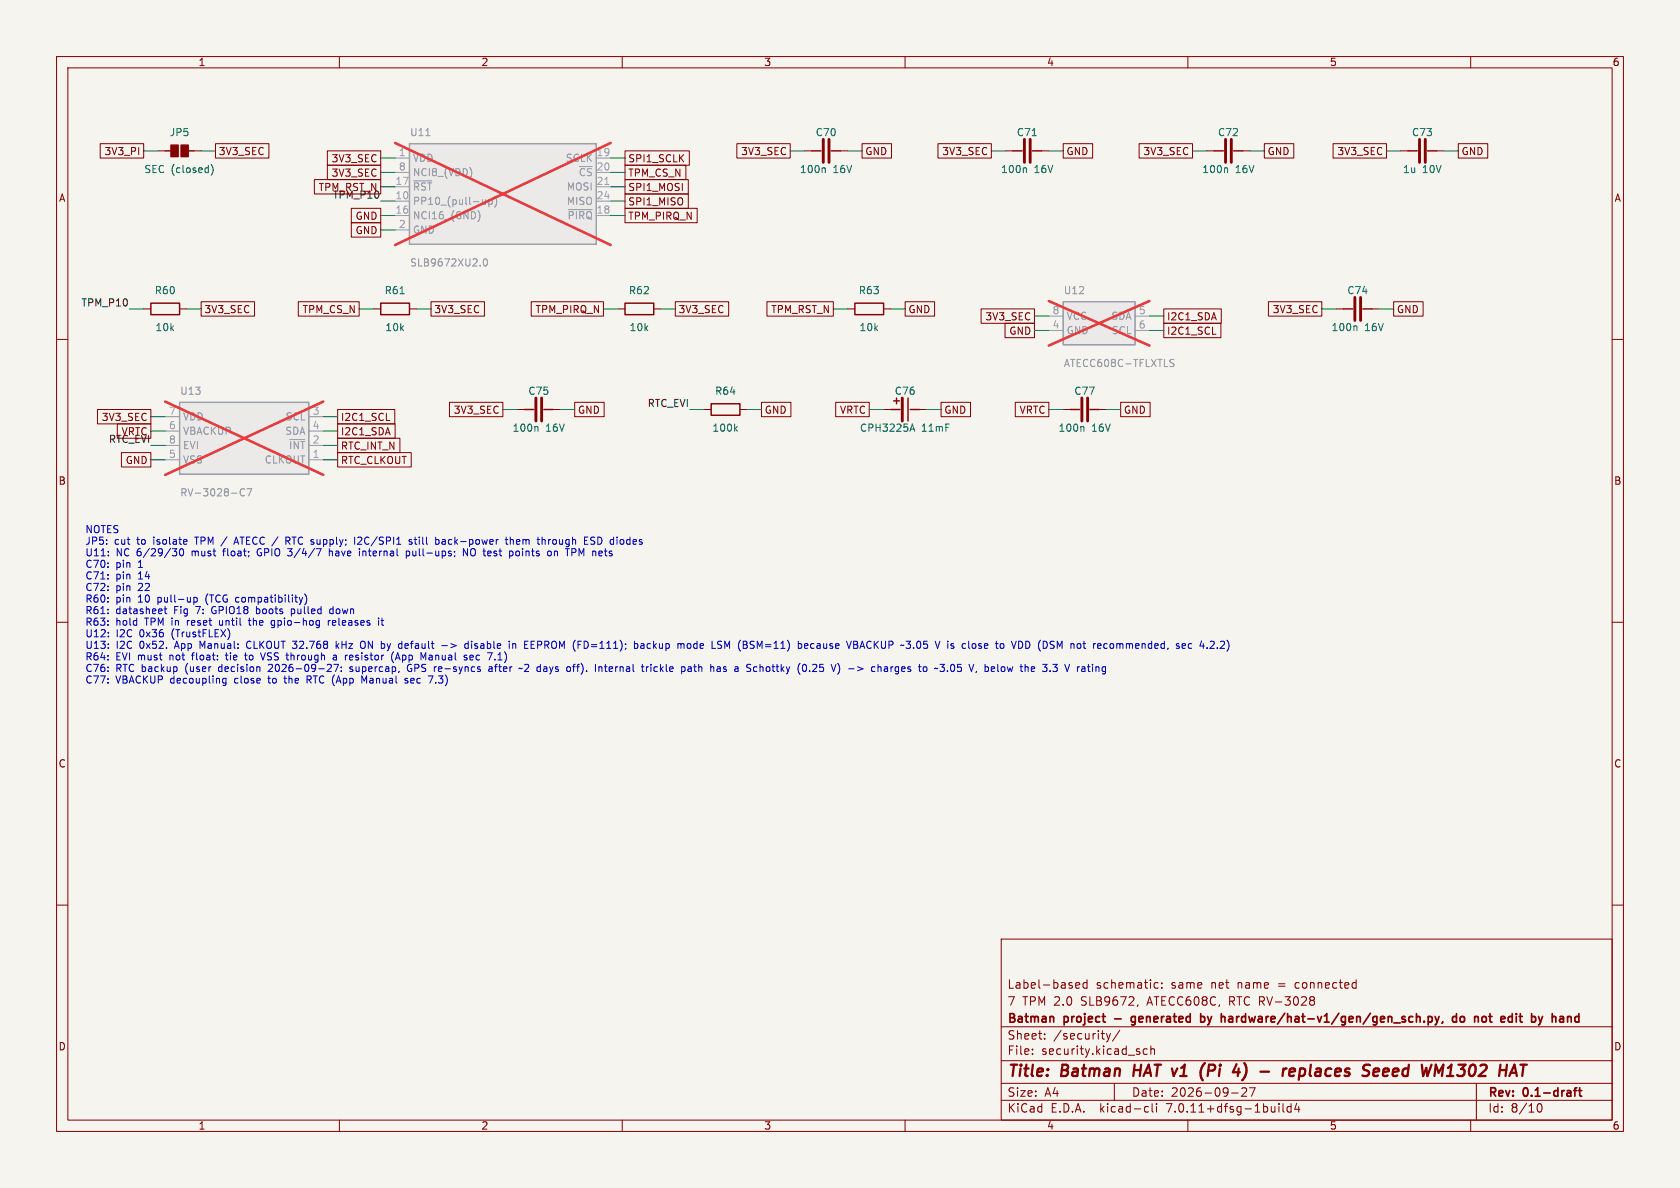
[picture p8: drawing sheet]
(kicad_sch (version 20230121) (generator eeschema)
 (paper "A4")
 (title_block (title "Batman HAT v1 (Pi 4) - replaces Seeed WM1302 HAT") (date "2026-09-27") (rev "0.1-draft") (company "Batman project - generated by hardware/hat-v1/gen/gen_sch.py, do not edit by hand") (comment 1 "7 TPM 2.0 SLB9672, ATECC608C, RTC RV-3028") (comment 2 "Label-based schematic: same net name = connected"))
 (lib_symbols
(symbol "batman:ATECC608" (pin_names (offset 0.508)) (in_bom yes) (on_board yes)
(property "Reference" "U" (at -6.35 5.08 0) (effects (font (size 1.27 1.27))))
(property "Value" "ATECC608" (at -6.35 -5.08 0) (effects (font (size 1.27 1.27))))
(property "Footprint" "" (at 0 0 0) (effects (font (size 1.27 1.27)) hide))
(property "Datasheet" "" (at 0 0 0) (effects (font (size 1.27 1.27)) hide))
(symbol "ATECC608_0_1" (rectangle (start -6.35 3.81) (end 6.35 -3.81) (stroke (width 0.254) (type default)) (fill (type background))))
(symbol "ATECC608_1_1" (pin power_in line (at -8.89 1.27 0) (length 2.54) (name "VCC" (effects (font (size 1.27 1.27)))) (number "8" (effects (font (size 1.27 1.27))))) (pin power_in line (at -8.89 -1.27 0) (length 2.54) (name "GND" (effects (font (size 1.27 1.27)))) (number "4" (effects (font (size 1.27 1.27))))) (pin bidirectional line (at 8.89 1.27 180) (length 2.54) (name "SDA" (effects (font (size 1.27 1.27)))) (number "5" (effects (font (size 1.27 1.27))))) (pin input line (at 8.89 -1.27 180) (length 2.54) (name "SCL" (effects (font (size 1.27 1.27)))) (number "6" (effects (font (size 1.27 1.27)))))))
(symbol "batman:C" (pin_numbers hide) (pin_names (offset 0) hide) (in_bom yes) (on_board yes)
(property "Reference" "C" (at 0 2.54 0) (effects (font (size 1.27 1.27))))
(property "Value" "C" (at 0 -2.54 0) (effects (font (size 1.27 1.27))))
(property "Footprint" "" (at 0 0 0) (effects (font (size 1.27 1.27)) hide))
(property "Datasheet" "" (at 0 0 0) (effects (font (size 1.27 1.27)) hide))
(symbol "C_0_1" (polyline (pts (xy -2.54 0) (xy -0.9 0)) (stroke (width 0.254) (type default)) (fill (type none))) (polyline (pts (xy 0.9 0) (xy 2.54 0)) (stroke (width 0.254) (type default)) (fill (type none))) (polyline (pts (xy -0.508 2.032) (xy -0.508 -2.032)) (stroke (width 0.508) (type default)) (fill (type none))) (polyline (pts (xy 0.508 2.032) (xy 0.508 -2.032)) (stroke (width 0.508) (type default)) (fill (type none))))
(symbol "C_1_1" (pin passive line (at -3.81 0 0) (length 1.27) (name "~" (effects (font (size 1.27 1.27)))) (number "1" (effects (font (size 1.27 1.27))))) (pin passive line (at 3.81 0 180) (length 1.27) (name "~" (effects (font (size 1.27 1.27)))) (number "2" (effects (font (size 1.27 1.27)))))))
(symbol "batman:CP" (pin_numbers hide) (pin_names (offset 0) hide) (in_bom yes) (on_board yes)
(property "Reference" "C" (at 0 2.54 0) (effects (font (size 1.27 1.27))))
(property "Value" "CP" (at 0 -2.54 0) (effects (font (size 1.27 1.27))))
(property "Footprint" "" (at 0 0 0) (effects (font (size 1.27 1.27)) hide))
(property "Datasheet" "" (at 0 0 0) (effects (font (size 1.27 1.27)) hide))
(symbol "CP_0_1" (polyline (pts (xy -2.54 0) (xy -0.9 0)) (stroke (width 0.254) (type default)) (fill (type none))) (polyline (pts (xy 0.9 0) (xy 2.54 0)) (stroke (width 0.254) (type default)) (fill (type none))) (polyline (pts (xy -0.508 2.032) (xy -0.508 -2.032)) (stroke (width 0.508) (type default)) (fill (type none))) (polyline (pts (xy 0.508 2.032) (xy 0.508 -2.032)) (stroke (width 0.254) (type default)) (fill (type none))) (polyline (pts (xy -2.032 1.524) (xy -1.016 1.524)) (stroke (width 0.254) (type default)) (fill (type none))) (polyline (pts (xy -1.524 2.032) (xy -1.524 1.016)) (stroke (width 0.254) (type default)) (fill (type none))))
(symbol "CP_1_1" (pin passive line (at -3.81 0 0) (length 1.27) (name "~" (effects (font (size 1.27 1.27)))) (number "1" (effects (font (size 1.27 1.27))))) (pin passive line (at 3.81 0 180) (length 1.27) (name "~" (effects (font (size 1.27 1.27)))) (number "2" (effects (font (size 1.27 1.27)))))))
(symbol "batman:R" (pin_numbers hide) (pin_names (offset 0) hide) (in_bom yes) (on_board yes)
(property "Reference" "R" (at 0 2.54 0) (effects (font (size 1.27 1.27))))
(property "Value" "R" (at 0 -2.54 0) (effects (font (size 1.27 1.27))))
(property "Footprint" "" (at 0 0 0) (effects (font (size 1.27 1.27)) hide))
(property "Datasheet" "" (at 0 0 0) (effects (font (size 1.27 1.27)) hide))
(symbol "R_0_1" (rectangle (start -2.54 1.016) (end 2.54 -1.016) (stroke (width 0.254) (type default)) (fill (type none))))
(symbol "R_1_1" (pin passive line (at -3.81 0 0) (length 1.27) (name "~" (effects (font (size 1.27 1.27)))) (number "1" (effects (font (size 1.27 1.27))))) (pin passive line (at 3.81 0 180) (length 1.27) (name "~" (effects (font (size 1.27 1.27)))) (number "2" (effects (font (size 1.27 1.27)))))))
(symbol "batman:RV3028" (pin_names (offset 0.508)) (in_bom yes) (on_board yes)
(property "Reference" "U" (at -11.43 7.62 0) (effects (font (size 1.27 1.27))))
(property "Value" "RV3028" (at -11.43 -7.62 0) (effects (font (size 1.27 1.27))))
(property "Footprint" "" (at 0 0 0) (effects (font (size 1.27 1.27)) hide))
(property "Datasheet" "" (at 0 0 0) (effects (font (size 1.27 1.27)) hide))
(symbol "RV3028_0_1" (rectangle (start -11.43 6.35) (end 11.43 -6.35) (stroke (width 0.254) (type default)) (fill (type background))))
(symbol "RV3028_1_1" (pin power_in line (at -13.97 3.81 0) (length 2.54) (name "VDD" (effects (font (size 1.27 1.27)))) (number "7" (effects (font (size 1.27 1.27))))) (pin passive line (at -13.97 1.27 0) (length 2.54) (name "VBACKUP" (effects (font (size 1.27 1.27)))) (number "6" (effects (font (size 1.27 1.27))))) (pin input line (at -13.97 -1.27 0) (length 2.54) (name "EVI" (effects (font (size 1.27 1.27)))) (number "8" (effects (font (size 1.27 1.27))))) (pin power_in line (at -13.97 -3.81 0) (length 2.54) (name "VSS" (effects (font (size 1.27 1.27)))) (number "5" (effects (font (size 1.27 1.27))))) (pin input line (at 13.97 3.81 180) (length 2.54) (name "SCL" (effects (font (size 1.27 1.27)))) (number "3" (effects (font (size 1.27 1.27))))) (pin bidirectional line (at 13.97 1.27 180) (length 2.54) (name "SDA" (effects (font (size 1.27 1.27)))) (number "4" (effects (font (size 1.27 1.27))))) (pin open_collector line (at 13.97 -1.27 180) (length 2.54) (name "~{INT}" (effects (font (size 1.27 1.27)))) (number "2" (effects (font (size 1.27 1.27))))) (pin output line (at 13.97 -3.81 180) (length 2.54) (name "CLKOUT" (effects (font (size 1.27 1.27)))) (number "1" (effects (font (size 1.27 1.27)))))))
(symbol "batman:SJ" (pin_numbers hide) (pin_names (offset 0) hide) (in_bom yes) (on_board yes)
(property "Reference" "JP" (at 0 2.54 0) (effects (font (size 1.27 1.27))))
(property "Value" "SJ" (at 0 -2.54 0) (effects (font (size 1.27 1.27))))
(property "Footprint" "" (at 0 0 0) (effects (font (size 1.27 1.27)) hide))
(property "Datasheet" "" (at 0 0 0) (effects (font (size 1.27 1.27)) hide))
(symbol "SJ_0_1" (rectangle (start -1.524 1.016) (end -0.254 -1.016) (stroke (width 0.254) (type default)) (fill (type outline))) (rectangle (start 0.254 1.016) (end 1.524 -1.016) (stroke (width 0.254) (type default)) (fill (type outline))) (polyline (pts (xy -2.54 0) (xy -1.524 0)) (stroke (width 0.254) (type default)) (fill (type none))) (polyline (pts (xy 1.524 0) (xy 2.54 0)) (stroke (width 0.254) (type default)) (fill (type none))))
(symbol "SJ_1_1" (pin passive line (at -3.81 0 0) (length 1.27) (name "~" (effects (font (size 1.27 1.27)))) (number "1" (effects (font (size 1.27 1.27))))) (pin passive line (at 3.81 0 180) (length 1.27) (name "~" (effects (font (size 1.27 1.27)))) (number "2" (effects (font (size 1.27 1.27)))))))
(symbol "batman:SLB9672" (pin_names (offset 0.508)) (in_bom yes) (on_board yes)
(property "Reference" "U" (at -16.51 10.16 0) (effects (font (size 1.27 1.27))))
(property "Value" "SLB9672" (at -16.51 -10.16 0) (effects (font (size 1.27 1.27))))
(property "Footprint" "" (at 0 0 0) (effects (font (size 1.27 1.27)) hide))
(property "Datasheet" "" (at 0 0 0) (effects (font (size 1.27 1.27)) hide))
(symbol "SLB9672_0_1" (rectangle (start -16.51 8.89) (end 16.51 -8.89) (stroke (width 0.254) (type default)) (fill (type background))))
(symbol "SLB9672_1_1" (pin power_in line (at -19.05 6.35 0) (length 2.54) (name "VDD" (effects (font (size 1.27 1.27)))) (number "1" (effects (font (size 1.27 1.27))))) (pin power_in line (at -19.05 6.35 0) (length 2.54) hide (name "VDD" (effects (font (size 1.27 1.27)))) (number "14" (effects (font (size 1.27 1.27))))) (pin power_in line (at -19.05 6.35 0) (length 2.54) hide (name "VDD" (effects (font (size 1.27 1.27)))) (number "22" (effects (font (size 1.27 1.27))))) (pin passive line (at -19.05 3.81 0) (length 2.54) (name "NCI8 (VDD)" (effects (font (size 1.27 1.27)))) (number "8" (effects (font (size 1.27 1.27))))) (pin input line (at -19.05 1.27 0) (length 2.54) (name "~{RST}" (effects (font (size 1.27 1.27)))) (number "17" (effects (font (size 1.27 1.27))))) (pin passive line (at -19.05 -1.27 0) (length 2.54) (name "PP10 (pull-up)" (effects (font (size 1.27 1.27)))) (number "10" (effects (font (size 1.27 1.27))))) (pin passive line (at -19.05 -3.81 0) (length 2.54) (name "NCI16 (GND)" (effects (font (size 1.27 1.27)))) (number "16" (effects (font (size 1.27 1.27))))) (pin power_in line (at -19.05 -6.35 0) (length 2.54) (name "GND" (effects (font (size 1.27 1.27)))) (number "2" (effects (font (size 1.27 1.27))))) (pin power_in line (at -19.05 -6.35 0) (length 2.54) hide (name "GND" (effects (font (size 1.27 1.27)))) (number "9" (effects (font (size 1.27 1.27))))) (pin power_in line (at -19.05 -6.35 0) (length 2.54) hide (name "GND" (effects (font (size 1.27 1.27)))) (number "23" (effects (font (size 1.27 1.27))))) (pin power_in line (at -19.05 -6.35 0) (length 2.54) hide (name "GND" (effects (font (size 1.27 1.27)))) (number "32" (effects (font (size 1.27 1.27))))) (pin power_in line (at -19.05 -6.35 0) (length 2.54) hide (name "GND" (effects (font (size 1.27 1.27)))) (number "33" (effects (font (size 1.27 1.27))))) (pin input line (at 19.05 6.35 180) (length 2.54) (name "SCLK" (effects (font (size 1.27 1.27)))) (number "19" (effects (font (size 1.27 1.27))))) (pin input line (at 19.05 3.81 180) (length 2.54) (name "~{CS}" (effects (font (size 1.27 1.27)))) (number "20" (effects (font (size 1.27 1.27))))) (pin input line (at 19.05 1.27 180) (length 2.54) (name "MOSI" (effects (font (size 1.27 1.27)))) (number "21" (effects (font (size 1.27 1.27))))) (pin output line (at 19.05 -1.27 180) (length 2.54) (name "MISO" (effects (font (size 1.27 1.27)))) (number "24" (effects (font (size 1.27 1.27))))) (pin open_collector line (at 19.05 -3.81 180) (length 2.54) (name "~{PIRQ}" (effects (font (size 1.27 1.27)))) (number "18" (effects (font (size 1.27 1.27))))))))
 (symbol (lib_id "batman:SJ") (at 31.75 26.67 0) (unit 1) (in_bom no) (on_board yes) (dnp no)
  (property "Reference" "JP5" (at 31.75 24.13 0) (effects (font (size 1.27 1.27)) (justify bottom)))
  (property "Value" "SEC (closed)" (at 31.75 29.21 0) (effects (font (size 1.27 1.27)) (justify top)))
  (property "Footprint" "Jumper:SolderJumper-2_P1.3mm_Bridged_RoundedPad1.0x1.5mm" (at 31.75 26.67 0) (effects (font (size 1.27 1.27)) hide))
  (property "Datasheet" "" (at 31.75 26.67 0) (effects (font (size 1.27 1.27)) hide))
  (property "MPN" "" (at 31.75 26.67 0) (effects (font (size 1.27 1.27)) hide))
  (property "Manufacturer" "" (at 31.75 26.67 0) (effects (font (size 1.27 1.27)) hide))
  (property "Tier" "C" (at 31.75 26.67 0) (effects (font (size 1.27 1.27)) hide))
  (property "LCSC" "" (at 31.75 26.67 0) (effects (font (size 1.27 1.27)) hide))
  (property "Note" "cut to isolate TPM / ATECC / RTC supply; I2C/SPI1 still back-power them through ESD diodes" (at 31.75 26.67 0) (effects (font (size 1.27 1.27)) hide)) (pin "1") (pin "2"))
 (wire (pts (xy 27.94 26.67) (xy 25.4 26.67)) (stroke (width 0) (type default)))
 (global_label "3V3_PI" (shape passive) (at 25.4 26.67 180) (fields_autoplaced) (effects (font (size 1.27 1.27)) (justify right))
  (property "Intersheetrefs" "${INTERSHEET_REFS}" (at 25.4 26.67 0) (effects (font (size 1.27 1.27)) hide)))
 (wire (pts (xy 35.56 26.67) (xy 38.1 26.67)) (stroke (width 0) (type default)))
 (global_label "3V3_SEC" (shape passive) (at 38.1 26.67 0) (fields_autoplaced) (effects (font (size 1.27 1.27)) (justify left))
  (property "Intersheetrefs" "${INTERSHEET_REFS}" (at 38.1 26.67 0) (effects (font (size 1.27 1.27)) hide)))
 (symbol (lib_id "batman:SLB9672") (at 88.9 34.29 0) (unit 1) (in_bom yes) (on_board yes) (dnp yes)
  (property "Reference" "U11" (at 72.39 24.13 0) (effects (font (size 1.27 1.27)) (justify left bottom)))
  (property "Value" "SLB9672XU2.0" (at 72.39 45.72 0) (effects (font (size 1.27 1.27)) (justify left top)))
  (property "Footprint" "Package_DFN_QFN:QFN-32-1EP_5x5mm_P0.5mm_EP3.6x3.6mm" (at 88.9 34.29 0) (effects (font (size 1.27 1.27)) hide))
  (property "Datasheet" "" (at 88.9 34.29 0) (effects (font (size 1.27 1.27)) hide))
  (property "MPN" "SLB9672XU2.0 (orderable code: verify at M3)" (at 88.9 34.29 0) (effects (font (size 1.27 1.27)) hide))
  (property "Manufacturer" "Infineon" (at 88.9 34.29 0) (effects (font (size 1.27 1.27)) hide))
  (property "Tier" "A" (at 88.9 34.29 0) (effects (font (size 1.27 1.27)) hide))
  (property "LCSC" "" (at 88.9 34.29 0) (effects (font (size 1.27 1.27)) hide))
  (property "Note" "NC 6/29/30 must float; GPIO 3/4/7 have internal pull-ups; NO test points on TPM nets" (at 88.9 34.29 0) (effects (font (size 1.27 1.27)) hide)) (pin "1") (pin "14") (pin "22") (pin "8") (pin "17") (pin "10") (pin "16") (pin "2") (pin "9") (pin "23") (pin "32") (pin "33") (pin "19") (pin "20") (pin "21") (pin "24") (pin "18"))
 (wire (pts (xy 69.85 27.94) (xy 67.31 27.94)) (stroke (width 0) (type default)))
 (global_label "3V3_SEC" (shape passive) (at 67.31 27.94 180) (fields_autoplaced) (effects (font (size 1.27 1.27)) (justify right))
  (property "Intersheetrefs" "${INTERSHEET_REFS}" (at 67.31 27.94 0) (effects (font (size 1.27 1.27)) hide)))
 (wire (pts (xy 69.85 30.48) (xy 67.31 30.48)) (stroke (width 0) (type default)))
 (global_label "3V3_SEC" (shape passive) (at 67.31 30.48 180) (fields_autoplaced) (effects (font (size 1.27 1.27)) (justify right))
  (property "Intersheetrefs" "${INTERSHEET_REFS}" (at 67.31 30.48 0) (effects (font (size 1.27 1.27)) hide)))
 (wire (pts (xy 69.85 33.02) (xy 67.31 33.02)) (stroke (width 0) (type default)))
 (global_label "TPM_RST_N" (shape passive) (at 67.31 33.02 180) (fields_autoplaced) (effects (font (size 1.27 1.27)) (justify right))
  (property "Intersheetrefs" "${INTERSHEET_REFS}" (at 67.31 33.02 0) (effects (font (size 1.27 1.27)) hide)))
 (wire (pts (xy 69.85 35.56) (xy 67.31 35.56)) (stroke (width 0) (type default)))
 (label "TPM_P10" (at 67.31 35.56 180) (fields_autoplaced) (effects (font (size 1.27 1.27)) (justify right bottom)))
 (wire (pts (xy 69.85 38.1) (xy 67.31 38.1)) (stroke (width 0) (type default)))
 (global_label "GND" (shape passive) (at 67.31 38.1 180) (fields_autoplaced) (effects (font (size 1.27 1.27)) (justify right))
  (property "Intersheetrefs" "${INTERSHEET_REFS}" (at 67.31 38.1 0) (effects (font (size 1.27 1.27)) hide)))
 (wire (pts (xy 69.85 40.64) (xy 67.31 40.64)) (stroke (width 0) (type default)))
 (global_label "GND" (shape passive) (at 67.31 40.64 180) (fields_autoplaced) (effects (font (size 1.27 1.27)) (justify right))
  (property "Intersheetrefs" "${INTERSHEET_REFS}" (at 67.31 40.64 0) (effects (font (size 1.27 1.27)) hide)))
 (wire (pts (xy 107.95 27.94) (xy 110.49 27.94)) (stroke (width 0) (type default)))
 (global_label "SPI1_SCLK" (shape passive) (at 110.49 27.94 0) (fields_autoplaced) (effects (font (size 1.27 1.27)) (justify left))
  (property "Intersheetrefs" "${INTERSHEET_REFS}" (at 110.49 27.94 0) (effects (font (size 1.27 1.27)) hide)))
 (wire (pts (xy 107.95 30.48) (xy 110.49 30.48)) (stroke (width 0) (type default)))
 (global_label "TPM_CS_N" (shape passive) (at 110.49 30.48 0) (fields_autoplaced) (effects (font (size 1.27 1.27)) (justify left))
  (property "Intersheetrefs" "${INTERSHEET_REFS}" (at 110.49 30.48 0) (effects (font (size 1.27 1.27)) hide)))
 (wire (pts (xy 107.95 33.02) (xy 110.49 33.02)) (stroke (width 0) (type default)))
 (global_label "SPI1_MOSI" (shape passive) (at 110.49 33.02 0) (fields_autoplaced) (effects (font (size 1.27 1.27)) (justify left))
  (property "Intersheetrefs" "${INTERSHEET_REFS}" (at 110.49 33.02 0) (effects (font (size 1.27 1.27)) hide)))
 (wire (pts (xy 107.95 35.56) (xy 110.49 35.56)) (stroke (width 0) (type default)))
 (global_label "SPI1_MISO" (shape passive) (at 110.49 35.56 0) (fields_autoplaced) (effects (font (size 1.27 1.27)) (justify left))
  (property "Intersheetrefs" "${INTERSHEET_REFS}" (at 110.49 35.56 0) (effects (font (size 1.27 1.27)) hide)))
 (wire (pts (xy 107.95 38.1) (xy 110.49 38.1)) (stroke (width 0) (type default)))
 (global_label "TPM_PIRQ_N" (shape passive) (at 110.49 38.1 0) (fields_autoplaced) (effects (font (size 1.27 1.27)) (justify left))
  (property "Intersheetrefs" "${INTERSHEET_REFS}" (at 110.49 38.1 0) (effects (font (size 1.27 1.27)) hide)))
 (symbol (lib_id "batman:C") (at 146.05 26.67 0) (unit 1) (in_bom yes) (on_board yes) (dnp no)
  (property "Reference" "C70" (at 146.05 24.13 0) (effects (font (size 1.27 1.27)) (justify bottom)))
  (property "Value" "100n 16V" (at 146.05 29.21 0) (effects (font (size 1.27 1.27)) (justify top)))
  (property "Footprint" "Capacitor_SMD:C_0402_1005Metric" (at 146.05 26.67 0) (effects (font (size 1.27 1.27)) hide))
  (property "Datasheet" "" (at 146.05 26.67 0) (effects (font (size 1.27 1.27)) hide))
  (property "MPN" "" (at 146.05 26.67 0) (effects (font (size 1.27 1.27)) hide))
  (property "Manufacturer" "" (at 146.05 26.67 0) (effects (font (size 1.27 1.27)) hide))
  (property "Tier" "C" (at 146.05 26.67 0) (effects (font (size 1.27 1.27)) hide))
  (property "LCSC" "" (at 146.05 26.67 0) (effects (font (size 1.27 1.27)) hide))
  (property "Note" "pin 1" (at 146.05 26.67 0) (effects (font (size 1.27 1.27)) hide)) (pin "1") (pin "2"))
 (wire (pts (xy 142.24 26.67) (xy 139.7 26.67)) (stroke (width 0) (type default)))
 (global_label "3V3_SEC" (shape passive) (at 139.7 26.67 180) (fields_autoplaced) (effects (font (size 1.27 1.27)) (justify right))
  (property "Intersheetrefs" "${INTERSHEET_REFS}" (at 139.7 26.67 0) (effects (font (size 1.27 1.27)) hide)))
 (wire (pts (xy 149.86 26.67) (xy 152.4 26.67)) (stroke (width 0) (type default)))
 (global_label "GND" (shape passive) (at 152.4 26.67 0) (fields_autoplaced) (effects (font (size 1.27 1.27)) (justify left))
  (property "Intersheetrefs" "${INTERSHEET_REFS}" (at 152.4 26.67 0) (effects (font (size 1.27 1.27)) hide)))
 (symbol (lib_id "batman:C") (at 181.61 26.67 0) (unit 1) (in_bom yes) (on_board yes) (dnp no)
  (property "Reference" "C71" (at 181.61 24.13 0) (effects (font (size 1.27 1.27)) (justify bottom)))
  (property "Value" "100n 16V" (at 181.61 29.21 0) (effects (font (size 1.27 1.27)) (justify top)))
  (property "Footprint" "Capacitor_SMD:C_0402_1005Metric" (at 181.61 26.67 0) (effects (font (size 1.27 1.27)) hide))
  (property "Datasheet" "" (at 181.61 26.67 0) (effects (font (size 1.27 1.27)) hide))
  (property "MPN" "" (at 181.61 26.67 0) (effects (font (size 1.27 1.27)) hide))
  (property "Manufacturer" "" (at 181.61 26.67 0) (effects (font (size 1.27 1.27)) hide))
  (property "Tier" "C" (at 181.61 26.67 0) (effects (font (size 1.27 1.27)) hide))
  (property "LCSC" "" (at 181.61 26.67 0) (effects (font (size 1.27 1.27)) hide))
  (property "Note" "pin 14" (at 181.61 26.67 0) (effects (font (size 1.27 1.27)) hide)) (pin "1") (pin "2"))
 (wire (pts (xy 177.8 26.67) (xy 175.26 26.67)) (stroke (width 0) (type default)))
 (global_label "3V3_SEC" (shape passive) (at 175.26 26.67 180) (fields_autoplaced) (effects (font (size 1.27 1.27)) (justify right))
  (property "Intersheetrefs" "${INTERSHEET_REFS}" (at 175.26 26.67 0) (effects (font (size 1.27 1.27)) hide)))
 (wire (pts (xy 185.42 26.67) (xy 187.96 26.67)) (stroke (width 0) (type default)))
 (global_label "GND" (shape passive) (at 187.96 26.67 0) (fields_autoplaced) (effects (font (size 1.27 1.27)) (justify left))
  (property "Intersheetrefs" "${INTERSHEET_REFS}" (at 187.96 26.67 0) (effects (font (size 1.27 1.27)) hide)))
 (symbol (lib_id "batman:C") (at 217.17 26.67 0) (unit 1) (in_bom yes) (on_board yes) (dnp no)
  (property "Reference" "C72" (at 217.17 24.13 0) (effects (font (size 1.27 1.27)) (justify bottom)))
  (property "Value" "100n 16V" (at 217.17 29.21 0) (effects (font (size 1.27 1.27)) (justify top)))
  (property "Footprint" "Capacitor_SMD:C_0402_1005Metric" (at 217.17 26.67 0) (effects (font (size 1.27 1.27)) hide))
  (property "Datasheet" "" (at 217.17 26.67 0) (effects (font (size 1.27 1.27)) hide))
  (property "MPN" "" (at 217.17 26.67 0) (effects (font (size 1.27 1.27)) hide))
  (property "Manufacturer" "" (at 217.17 26.67 0) (effects (font (size 1.27 1.27)) hide))
  (property "Tier" "C" (at 217.17 26.67 0) (effects (font (size 1.27 1.27)) hide))
  (property "LCSC" "" (at 217.17 26.67 0) (effects (font (size 1.27 1.27)) hide))
  (property "Note" "pin 22" (at 217.17 26.67 0) (effects (font (size 1.27 1.27)) hide)) (pin "1") (pin "2"))
 (wire (pts (xy 213.36 26.67) (xy 210.82 26.67)) (stroke (width 0) (type default)))
 (global_label "3V3_SEC" (shape passive) (at 210.82 26.67 180) (fields_autoplaced) (effects (font (size 1.27 1.27)) (justify right))
  (property "Intersheetrefs" "${INTERSHEET_REFS}" (at 210.82 26.67 0) (effects (font (size 1.27 1.27)) hide)))
 (wire (pts (xy 220.98 26.67) (xy 223.52 26.67)) (stroke (width 0) (type default)))
 (global_label "GND" (shape passive) (at 223.52 26.67 0) (fields_autoplaced) (effects (font (size 1.27 1.27)) (justify left))
  (property "Intersheetrefs" "${INTERSHEET_REFS}" (at 223.52 26.67 0) (effects (font (size 1.27 1.27)) hide)))
 (symbol (lib_id "batman:C") (at 251.46 26.67 0) (unit 1) (in_bom yes) (on_board yes) (dnp no)
  (property "Reference" "C73" (at 251.46 24.13 0) (effects (font (size 1.27 1.27)) (justify bottom)))
  (property "Value" "1u 10V" (at 251.46 29.21 0) (effects (font (size 1.27 1.27)) (justify top)))
  (property "Footprint" "Capacitor_SMD:C_0402_1005Metric" (at 251.46 26.67 0) (effects (font (size 1.27 1.27)) hide))
  (property "Datasheet" "" (at 251.46 26.67 0) (effects (font (size 1.27 1.27)) hide))
  (property "MPN" "" (at 251.46 26.67 0) (effects (font (size 1.27 1.27)) hide))
  (property "Manufacturer" "" (at 251.46 26.67 0) (effects (font (size 1.27 1.27)) hide))
  (property "Tier" "C" (at 251.46 26.67 0) (effects (font (size 1.27 1.27)) hide))
  (property "LCSC" "" (at 251.46 26.67 0) (effects (font (size 1.27 1.27)) hide))
  (property "Note" "" (at 251.46 26.67 0) (effects (font (size 1.27 1.27)) hide)) (pin "1") (pin "2"))
 (wire (pts (xy 247.65 26.67) (xy 245.11 26.67)) (stroke (width 0) (type default)))
 (global_label "3V3_SEC" (shape passive) (at 245.11 26.67 180) (fields_autoplaced) (effects (font (size 1.27 1.27)) (justify right))
  (property "Intersheetrefs" "${INTERSHEET_REFS}" (at 245.11 26.67 0) (effects (font (size 1.27 1.27)) hide)))
 (wire (pts (xy 255.27 26.67) (xy 257.81 26.67)) (stroke (width 0) (type default)))
 (global_label "GND" (shape passive) (at 257.81 26.67 0) (fields_autoplaced) (effects (font (size 1.27 1.27)) (justify left))
  (property "Intersheetrefs" "${INTERSHEET_REFS}" (at 257.81 26.67 0) (effects (font (size 1.27 1.27)) hide)))
 (symbol (lib_id "batman:R") (at 29.21 54.61 0) (unit 1) (in_bom yes) (on_board yes) (dnp no)
  (property "Reference" "R60" (at 29.21 52.07 0) (effects (font (size 1.27 1.27)) (justify bottom)))
  (property "Value" "10k" (at 29.21 57.15 0) (effects (font (size 1.27 1.27)) (justify top)))
  (property "Footprint" "Resistor_SMD:R_0402_1005Metric" (at 29.21 54.61 0) (effects (font (size 1.27 1.27)) hide))
  (property "Datasheet" "" (at 29.21 54.61 0) (effects (font (size 1.27 1.27)) hide))
  (property "MPN" "" (at 29.21 54.61 0) (effects (font (size 1.27 1.27)) hide))
  (property "Manufacturer" "" (at 29.21 54.61 0) (effects (font (size 1.27 1.27)) hide))
  (property "Tier" "C" (at 29.21 54.61 0) (effects (font (size 1.27 1.27)) hide))
  (property "LCSC" "" (at 29.21 54.61 0) (effects (font (size 1.27 1.27)) hide))
  (property "Note" "pin 10 pull-up (TCG compatibility)" (at 29.21 54.61 0) (effects (font (size 1.27 1.27)) hide)) (pin "1") (pin "2"))
 (wire (pts (xy 25.4 54.61) (xy 22.86 54.61)) (stroke (width 0) (type default)))
 (label "TPM_P10" (at 22.86 54.61 180) (fields_autoplaced) (effects (font (size 1.27 1.27)) (justify right bottom)))
 (wire (pts (xy 33.02 54.61) (xy 35.56 54.61)) (stroke (width 0) (type default)))
 (global_label "3V3_SEC" (shape passive) (at 35.56 54.61 0) (fields_autoplaced) (effects (font (size 1.27 1.27)) (justify left))
  (property "Intersheetrefs" "${INTERSHEET_REFS}" (at 35.56 54.61 0) (effects (font (size 1.27 1.27)) hide)))
 (symbol (lib_id "batman:R") (at 69.85 54.61 0) (unit 1) (in_bom yes) (on_board yes) (dnp no)
  (property "Reference" "R61" (at 69.85 52.07 0) (effects (font (size 1.27 1.27)) (justify bottom)))
  (property "Value" "10k" (at 69.85 57.15 0) (effects (font (size 1.27 1.27)) (justify top)))
  (property "Footprint" "Resistor_SMD:R_0402_1005Metric" (at 69.85 54.61 0) (effects (font (size 1.27 1.27)) hide))
  (property "Datasheet" "" (at 69.85 54.61 0) (effects (font (size 1.27 1.27)) hide))
  (property "MPN" "" (at 69.85 54.61 0) (effects (font (size 1.27 1.27)) hide))
  (property "Manufacturer" "" (at 69.85 54.61 0) (effects (font (size 1.27 1.27)) hide))
  (property "Tier" "C" (at 69.85 54.61 0) (effects (font (size 1.27 1.27)) hide))
  (property "LCSC" "" (at 69.85 54.61 0) (effects (font (size 1.27 1.27)) hide))
  (property "Note" "datasheet Fig 7: GPIO18 boots pulled down" (at 69.85 54.61 0) (effects (font (size 1.27 1.27)) hide)) (pin "1") (pin "2"))
 (wire (pts (xy 66.04 54.61) (xy 63.5 54.61)) (stroke (width 0) (type default)))
 (global_label "TPM_CS_N" (shape passive) (at 63.5 54.61 180) (fields_autoplaced) (effects (font (size 1.27 1.27)) (justify right))
  (property "Intersheetrefs" "${INTERSHEET_REFS}" (at 63.5 54.61 0) (effects (font (size 1.27 1.27)) hide)))
 (wire (pts (xy 73.66 54.61) (xy 76.2 54.61)) (stroke (width 0) (type default)))
 (global_label "3V3_SEC" (shape passive) (at 76.2 54.61 0) (fields_autoplaced) (effects (font (size 1.27 1.27)) (justify left))
  (property "Intersheetrefs" "${INTERSHEET_REFS}" (at 76.2 54.61 0) (effects (font (size 1.27 1.27)) hide)))
 (symbol (lib_id "batman:R") (at 113.03 54.61 0) (unit 1) (in_bom yes) (on_board yes) (dnp no)
  (property "Reference" "R62" (at 113.03 52.07 0) (effects (font (size 1.27 1.27)) (justify bottom)))
  (property "Value" "10k" (at 113.03 57.15 0) (effects (font (size 1.27 1.27)) (justify top)))
  (property "Footprint" "Resistor_SMD:R_0402_1005Metric" (at 113.03 54.61 0) (effects (font (size 1.27 1.27)) hide))
  (property "Datasheet" "" (at 113.03 54.61 0) (effects (font (size 1.27 1.27)) hide))
  (property "MPN" "" (at 113.03 54.61 0) (effects (font (size 1.27 1.27)) hide))
  (property "Manufacturer" "" (at 113.03 54.61 0) (effects (font (size 1.27 1.27)) hide))
  (property "Tier" "C" (at 113.03 54.61 0) (effects (font (size 1.27 1.27)) hide))
  (property "LCSC" "" (at 113.03 54.61 0) (effects (font (size 1.27 1.27)) hide))
  (property "Note" "" (at 113.03 54.61 0) (effects (font (size 1.27 1.27)) hide)) (pin "1") (pin "2"))
 (wire (pts (xy 109.22 54.61) (xy 106.68 54.61)) (stroke (width 0) (type default)))
 (global_label "TPM_PIRQ_N" (shape passive) (at 106.68 54.61 180) (fields_autoplaced) (effects (font (size 1.27 1.27)) (justify right))
  (property "Intersheetrefs" "${INTERSHEET_REFS}" (at 106.68 54.61 0) (effects (font (size 1.27 1.27)) hide)))
 (wire (pts (xy 116.84 54.61) (xy 119.38 54.61)) (stroke (width 0) (type default)))
 (global_label "3V3_SEC" (shape passive) (at 119.38 54.61 0) (fields_autoplaced) (effects (font (size 1.27 1.27)) (justify left))
  (property "Intersheetrefs" "${INTERSHEET_REFS}" (at 119.38 54.61 0) (effects (font (size 1.27 1.27)) hide)))
 (symbol (lib_id "batman:R") (at 153.67 54.61 0) (unit 1) (in_bom yes) (on_board yes) (dnp no)
  (property "Reference" "R63" (at 153.67 52.07 0) (effects (font (size 1.27 1.27)) (justify bottom)))
  (property "Value" "10k" (at 153.67 57.15 0) (effects (font (size 1.27 1.27)) (justify top)))
  (property "Footprint" "Resistor_SMD:R_0402_1005Metric" (at 153.67 54.61 0) (effects (font (size 1.27 1.27)) hide))
  (property "Datasheet" "" (at 153.67 54.61 0) (effects (font (size 1.27 1.27)) hide))
  (property "MPN" "" (at 153.67 54.61 0) (effects (font (size 1.27 1.27)) hide))
  (property "Manufacturer" "" (at 153.67 54.61 0) (effects (font (size 1.27 1.27)) hide))
  (property "Tier" "C" (at 153.67 54.61 0) (effects (font (size 1.27 1.27)) hide))
  (property "LCSC" "" (at 153.67 54.61 0) (effects (font (size 1.27 1.27)) hide))
  (property "Note" "hold TPM in reset until the gpio-hog releases it" (at 153.67 54.61 0) (effects (font (size 1.27 1.27)) hide)) (pin "1") (pin "2"))
 (wire (pts (xy 149.86 54.61) (xy 147.32 54.61)) (stroke (width 0) (type default)))
 (global_label "TPM_RST_N" (shape passive) (at 147.32 54.61 180) (fields_autoplaced) (effects (font (size 1.27 1.27)) (justify right))
  (property "Intersheetrefs" "${INTERSHEET_REFS}" (at 147.32 54.61 0) (effects (font (size 1.27 1.27)) hide)))
 (wire (pts (xy 157.48 54.61) (xy 160.02 54.61)) (stroke (width 0) (type default)))
 (global_label "GND" (shape passive) (at 160.02 54.61 0) (fields_autoplaced) (effects (font (size 1.27 1.27)) (justify left))
  (property "Intersheetrefs" "${INTERSHEET_REFS}" (at 160.02 54.61 0) (effects (font (size 1.27 1.27)) hide)))
 (symbol (lib_id "batman:ATECC608") (at 194.31 57.15 0) (unit 1) (in_bom yes) (on_board yes) (dnp yes)
  (property "Reference" "U12" (at 187.96 52.07 0) (effects (font (size 1.27 1.27)) (justify left bottom)))
  (property "Value" "ATECC608C-TFLXTLS" (at 187.96 63.5 0) (effects (font (size 1.27 1.27)) (justify left top)))
  (property "Footprint" "Package_SO:SOIC-8_3.9x4.9mm_P1.27mm" (at 194.31 57.15 0) (effects (font (size 1.27 1.27)) hide))
  (property "Datasheet" "" (at 194.31 57.15 0) (effects (font (size 1.27 1.27)) hide))
  (property "MPN" "ATECC608C-TFLXTLS (SOIC-8 suffix: verify at M3)" (at 194.31 57.15 0) (effects (font (size 1.27 1.27)) hide))
  (property "Manufacturer" "Microchip" (at 194.31 57.15 0) (effects (font (size 1.27 1.27)) hide))
  (property "Tier" "A" (at 194.31 57.15 0) (effects (font (size 1.27 1.27)) hide))
  (property "LCSC" "" (at 194.31 57.15 0) (effects (font (size 1.27 1.27)) hide))
  (property "Note" "I2C 0x36 (TrustFLEX)" (at 194.31 57.15 0) (effects (font (size 1.27 1.27)) hide)) (pin "8") (pin "4") (pin "5") (pin "6"))
 (wire (pts (xy 185.42 55.88) (xy 182.88 55.88)) (stroke (width 0) (type default)))
 (global_label "3V3_SEC" (shape passive) (at 182.88 55.88 180) (fields_autoplaced) (effects (font (size 1.27 1.27)) (justify right))
  (property "Intersheetrefs" "${INTERSHEET_REFS}" (at 182.88 55.88 0) (effects (font (size 1.27 1.27)) hide)))
 (wire (pts (xy 185.42 58.42) (xy 182.88 58.42)) (stroke (width 0) (type default)))
 (global_label "GND" (shape passive) (at 182.88 58.42 180) (fields_autoplaced) (effects (font (size 1.27 1.27)) (justify right))
  (property "Intersheetrefs" "${INTERSHEET_REFS}" (at 182.88 58.42 0) (effects (font (size 1.27 1.27)) hide)))
 (wire (pts (xy 203.2 55.88) (xy 205.74 55.88)) (stroke (width 0) (type default)))
 (global_label "I2C1_SDA" (shape passive) (at 205.74 55.88 0) (fields_autoplaced) (effects (font (size 1.27 1.27)) (justify left))
  (property "Intersheetrefs" "${INTERSHEET_REFS}" (at 205.74 55.88 0) (effects (font (size 1.27 1.27)) hide)))
 (wire (pts (xy 203.2 58.42) (xy 205.74 58.42)) (stroke (width 0) (type default)))
 (global_label "I2C1_SCL" (shape passive) (at 205.74 58.42 0) (fields_autoplaced) (effects (font (size 1.27 1.27)) (justify left))
  (property "Intersheetrefs" "${INTERSHEET_REFS}" (at 205.74 58.42 0) (effects (font (size 1.27 1.27)) hide)))
 (symbol (lib_id "batman:C") (at 240.03 54.61 0) (unit 1) (in_bom yes) (on_board yes) (dnp no)
  (property "Reference" "C74" (at 240.03 52.07 0) (effects (font (size 1.27 1.27)) (justify bottom)))
  (property "Value" "100n 16V" (at 240.03 57.15 0) (effects (font (size 1.27 1.27)) (justify top)))
  (property "Footprint" "Capacitor_SMD:C_0402_1005Metric" (at 240.03 54.61 0) (effects (font (size 1.27 1.27)) hide))
  (property "Datasheet" "" (at 240.03 54.61 0) (effects (font (size 1.27 1.27)) hide))
  (property "MPN" "" (at 240.03 54.61 0) (effects (font (size 1.27 1.27)) hide))
  (property "Manufacturer" "" (at 240.03 54.61 0) (effects (font (size 1.27 1.27)) hide))
  (property "Tier" "C" (at 240.03 54.61 0) (effects (font (size 1.27 1.27)) hide))
  (property "LCSC" "" (at 240.03 54.61 0) (effects (font (size 1.27 1.27)) hide))
  (property "Note" "" (at 240.03 54.61 0) (effects (font (size 1.27 1.27)) hide)) (pin "1") (pin "2"))
 (wire (pts (xy 236.22 54.61) (xy 233.68 54.61)) (stroke (width 0) (type default)))
 (global_label "3V3_SEC" (shape passive) (at 233.68 54.61 180) (fields_autoplaced) (effects (font (size 1.27 1.27)) (justify right))
  (property "Intersheetrefs" "${INTERSHEET_REFS}" (at 233.68 54.61 0) (effects (font (size 1.27 1.27)) hide)))
 (wire (pts (xy 243.84 54.61) (xy 246.38 54.61)) (stroke (width 0) (type default)))
 (global_label "GND" (shape passive) (at 246.38 54.61 0) (fields_autoplaced) (effects (font (size 1.27 1.27)) (justify left))
  (property "Intersheetrefs" "${INTERSHEET_REFS}" (at 246.38 54.61 0) (effects (font (size 1.27 1.27)) hide)))
 (symbol (lib_id "batman:RV3028") (at 43.18 77.47 0) (unit 1) (in_bom yes) (on_board yes) (dnp yes)
  (property "Reference" "U13" (at 31.75 69.85 0) (effects (font (size 1.27 1.27)) (justify left bottom)))
  (property "Value" "RV-3028-C7" (at 31.75 86.36 0) (effects (font (size 1.27 1.27)) (justify left top)))
  (property "Footprint" "batman:MicroCrystal_RV-3028-C7" (at 43.18 77.47 0) (effects (font (size 1.27 1.27)) hide))
  (property "Datasheet" "" (at 43.18 77.47 0) (effects (font (size 1.27 1.27)) hide))
  (property "MPN" "RV-3028-C7 32.768kHz 1ppm TA QC" (at 43.18 77.47 0) (effects (font (size 1.27 1.27)) hide))
  (property "Manufacturer" "Micro Crystal" (at 43.18 77.47 0) (effects (font (size 1.27 1.27)) hide))
  (property "Tier" "A" (at 43.18 77.47 0) (effects (font (size 1.27 1.27)) hide))
  (property "LCSC" "" (at 43.18 77.47 0) (effects (font (size 1.27 1.27)) hide))
  (property "Note" "I2C 0x52. App Manual: CLKOUT 32.768 kHz ON by default -> disable in EEPROM (FD=111); backup mode LSM (BSM=11) because VBACKUP ~3.05 V is close to VDD (DSM not recommended, sec 4.2.2)" (at 43.18 77.47 0) (effects (font (size 1.27 1.27)) hide)) (pin "7") (pin "6") (pin "8") (pin "5") (pin "3") (pin "4") (pin "2") (pin "1"))
 (wire (pts (xy 29.21 73.66) (xy 26.67 73.66)) (stroke (width 0) (type default)))
 (global_label "3V3_SEC" (shape passive) (at 26.67 73.66 180) (fields_autoplaced) (effects (font (size 1.27 1.27)) (justify right))
  (property "Intersheetrefs" "${INTERSHEET_REFS}" (at 26.67 73.66 0) (effects (font (size 1.27 1.27)) hide)))
 (wire (pts (xy 29.21 76.2) (xy 26.67 76.2)) (stroke (width 0) (type default)))
 (global_label "VRTC" (shape passive) (at 26.67 76.2 180) (fields_autoplaced) (effects (font (size 1.27 1.27)) (justify right))
  (property "Intersheetrefs" "${INTERSHEET_REFS}" (at 26.67 76.2 0) (effects (font (size 1.27 1.27)) hide)))
 (wire (pts (xy 29.21 78.74) (xy 26.67 78.74)) (stroke (width 0) (type default)))
 (label "RTC_EVI" (at 26.67 78.74 180) (fields_autoplaced) (effects (font (size 1.27 1.27)) (justify right bottom)))
 (wire (pts (xy 29.21 81.28) (xy 26.67 81.28)) (stroke (width 0) (type default)))
 (global_label "GND" (shape passive) (at 26.67 81.28 180) (fields_autoplaced) (effects (font (size 1.27 1.27)) (justify right))
  (property "Intersheetrefs" "${INTERSHEET_REFS}" (at 26.67 81.28 0) (effects (font (size 1.27 1.27)) hide)))
 (wire (pts (xy 57.15 73.66) (xy 59.69 73.66)) (stroke (width 0) (type default)))
 (global_label "I2C1_SCL" (shape passive) (at 59.69 73.66 0) (fields_autoplaced) (effects (font (size 1.27 1.27)) (justify left))
  (property "Intersheetrefs" "${INTERSHEET_REFS}" (at 59.69 73.66 0) (effects (font (size 1.27 1.27)) hide)))
 (wire (pts (xy 57.15 76.2) (xy 59.69 76.2)) (stroke (width 0) (type default)))
 (global_label "I2C1_SDA" (shape passive) (at 59.69 76.2 0) (fields_autoplaced) (effects (font (size 1.27 1.27)) (justify left))
  (property "Intersheetrefs" "${INTERSHEET_REFS}" (at 59.69 76.2 0) (effects (font (size 1.27 1.27)) hide)))
 (wire (pts (xy 57.15 78.74) (xy 59.69 78.74)) (stroke (width 0) (type default)))
 (global_label "RTC_INT_N" (shape passive) (at 59.69 78.74 0) (fields_autoplaced) (effects (font (size 1.27 1.27)) (justify left))
  (property "Intersheetrefs" "${INTERSHEET_REFS}" (at 59.69 78.74 0) (effects (font (size 1.27 1.27)) hide)))
 (wire (pts (xy 57.15 81.28) (xy 59.69 81.28)) (stroke (width 0) (type default)))
 (global_label "RTC_CLKOUT" (shape passive) (at 59.69 81.28 0) (fields_autoplaced) (effects (font (size 1.27 1.27)) (justify left))
  (property "Intersheetrefs" "${INTERSHEET_REFS}" (at 59.69 81.28 0) (effects (font (size 1.27 1.27)) hide)))
 (symbol (lib_id "batman:C") (at 95.25 72.39 0) (unit 1) (in_bom yes) (on_board yes) (dnp no)
  (property "Reference" "C75" (at 95.25 69.85 0) (effects (font (size 1.27 1.27)) (justify bottom)))
  (property "Value" "100n 16V" (at 95.25 74.93 0) (effects (font (size 1.27 1.27)) (justify top)))
  (property "Footprint" "Capacitor_SMD:C_0402_1005Metric" (at 95.25 72.39 0) (effects (font (size 1.27 1.27)) hide))
  (property "Datasheet" "" (at 95.25 72.39 0) (effects (font (size 1.27 1.27)) hide))
  (property "MPN" "" (at 95.25 72.39 0) (effects (font (size 1.27 1.27)) hide))
  (property "Manufacturer" "" (at 95.25 72.39 0) (effects (font (size 1.27 1.27)) hide))
  (property "Tier" "C" (at 95.25 72.39 0) (effects (font (size 1.27 1.27)) hide))
  (property "LCSC" "" (at 95.25 72.39 0) (effects (font (size 1.27 1.27)) hide))
  (property "Note" "" (at 95.25 72.39 0) (effects (font (size 1.27 1.27)) hide)) (pin "1") (pin "2"))
 (wire (pts (xy 91.44 72.39) (xy 88.9 72.39)) (stroke (width 0) (type default)))
 (global_label "3V3_SEC" (shape passive) (at 88.9 72.39 180) (fields_autoplaced) (effects (font (size 1.27 1.27)) (justify right))
  (property "Intersheetrefs" "${INTERSHEET_REFS}" (at 88.9 72.39 0) (effects (font (size 1.27 1.27)) hide)))
 (wire (pts (xy 99.06 72.39) (xy 101.6 72.39)) (stroke (width 0) (type default)))
 (global_label "GND" (shape passive) (at 101.6 72.39 0) (fields_autoplaced) (effects (font (size 1.27 1.27)) (justify left))
  (property "Intersheetrefs" "${INTERSHEET_REFS}" (at 101.6 72.39 0) (effects (font (size 1.27 1.27)) hide)))
 (symbol (lib_id "batman:R") (at 128.27 72.39 0) (unit 1) (in_bom yes) (on_board yes) (dnp no)
  (property "Reference" "R64" (at 128.27 69.85 0) (effects (font (size 1.27 1.27)) (justify bottom)))
  (property "Value" "100k" (at 128.27 74.93 0) (effects (font (size 1.27 1.27)) (justify top)))
  (property "Footprint" "Resistor_SMD:R_0402_1005Metric" (at 128.27 72.39 0) (effects (font (size 1.27 1.27)) hide))
  (property "Datasheet" "" (at 128.27 72.39 0) (effects (font (size 1.27 1.27)) hide))
  (property "MPN" "" (at 128.27 72.39 0) (effects (font (size 1.27 1.27)) hide))
  (property "Manufacturer" "" (at 128.27 72.39 0) (effects (font (size 1.27 1.27)) hide))
  (property "Tier" "C" (at 128.27 72.39 0) (effects (font (size 1.27 1.27)) hide))
  (property "LCSC" "" (at 128.27 72.39 0) (effects (font (size 1.27 1.27)) hide))
  (property "Note" "EVI must not float: tie to VSS through a resistor (App Manual sec 7.1)" (at 128.27 72.39 0) (effects (font (size 1.27 1.27)) hide)) (pin "1") (pin "2"))
 (wire (pts (xy 124.46 72.39) (xy 121.92 72.39)) (stroke (width 0) (type default)))
 (label "RTC_EVI" (at 121.92 72.39 180) (fields_autoplaced) (effects (font (size 1.27 1.27)) (justify right bottom)))
 (wire (pts (xy 132.08 72.39) (xy 134.62 72.39)) (stroke (width 0) (type default)))
 (global_label "GND" (shape passive) (at 134.62 72.39 0) (fields_autoplaced) (effects (font (size 1.27 1.27)) (justify left))
  (property "Intersheetrefs" "${INTERSHEET_REFS}" (at 134.62 72.39 0) (effects (font (size 1.27 1.27)) hide)))
 (symbol (lib_id "batman:CP") (at 160.02 72.39 0) (unit 1) (in_bom yes) (on_board yes) (dnp no)
  (property "Reference" "C76" (at 160.02 69.85 0) (effects (font (size 1.27 1.27)) (justify bottom)))
  (property "Value" "CPH3225A 11mF" (at 160.02 74.93 0) (effects (font (size 1.27 1.27)) (justify top)))
  (property "Footprint" "batman:Seiko_CPH3225A" (at 160.02 72.39 0) (effects (font (size 1.27 1.27)) hide))
  (property "Datasheet" "" (at 160.02 72.39 0) (effects (font (size 1.27 1.27)) hide))
  (property "MPN" "CPH3225A" (at 160.02 72.39 0) (effects (font (size 1.27 1.27)) hide))
  (property "Manufacturer" "Seiko Instruments" (at 160.02 72.39 0) (effects (font (size 1.27 1.27)) hide))
  (property "Tier" "C" (at 160.02 72.39 0) (effects (font (size 1.27 1.27)) hide))
  (property "LCSC" "" (at 160.02 72.39 0) (effects (font (size 1.27 1.27)) hide))
  (property "Note" "RTC backup (user decision 2026-09-27: supercap, GPS re-syncs after ~2 days off). Internal trickle path has a Schottky (0.25 V) -> charges to ~3.05 V, below the 3.3 V rating" (at 160.02 72.39 0) (effects (font (size 1.27 1.27)) hide)) (pin "1") (pin "2"))
 (wire (pts (xy 156.21 72.39) (xy 153.67 72.39)) (stroke (width 0) (type default)))
 (global_label "VRTC" (shape passive) (at 153.67 72.39 180) (fields_autoplaced) (effects (font (size 1.27 1.27)) (justify right))
  (property "Intersheetrefs" "${INTERSHEET_REFS}" (at 153.67 72.39 0) (effects (font (size 1.27 1.27)) hide)))
 (wire (pts (xy 163.83 72.39) (xy 166.37 72.39)) (stroke (width 0) (type default)))
 (global_label "GND" (shape passive) (at 166.37 72.39 0) (fields_autoplaced) (effects (font (size 1.27 1.27)) (justify left))
  (property "Intersheetrefs" "${INTERSHEET_REFS}" (at 166.37 72.39 0) (effects (font (size 1.27 1.27)) hide)))
 (symbol (lib_id "batman:C") (at 191.77 72.39 0) (unit 1) (in_bom yes) (on_board yes) (dnp no)
  (property "Reference" "C77" (at 191.77 69.85 0) (effects (font (size 1.27 1.27)) (justify bottom)))
  (property "Value" "100n 16V" (at 191.77 74.93 0) (effects (font (size 1.27 1.27)) (justify top)))
  (property "Footprint" "Capacitor_SMD:C_0402_1005Metric" (at 191.77 72.39 0) (effects (font (size 1.27 1.27)) hide))
  (property "Datasheet" "" (at 191.77 72.39 0) (effects (font (size 1.27 1.27)) hide))
  (property "MPN" "" (at 191.77 72.39 0) (effects (font (size 1.27 1.27)) hide))
  (property "Manufacturer" "" (at 191.77 72.39 0) (effects (font (size 1.27 1.27)) hide))
  (property "Tier" "C" (at 191.77 72.39 0) (effects (font (size 1.27 1.27)) hide))
  (property "LCSC" "" (at 191.77 72.39 0) (effects (font (size 1.27 1.27)) hide))
  (property "Note" "VBACKUP decoupling close to the RTC (App Manual sec 7.3)" (at 191.77 72.39 0) (effects (font (size 1.27 1.27)) hide)) (pin "1") (pin "2"))
 (wire (pts (xy 187.96 72.39) (xy 185.42 72.39)) (stroke (width 0) (type default)))
 (global_label "VRTC" (shape passive) (at 185.42 72.39 180) (fields_autoplaced) (effects (font (size 1.27 1.27)) (justify right))
  (property "Intersheetrefs" "${INTERSHEET_REFS}" (at 185.42 72.39 0) (effects (font (size 1.27 1.27)) hide)))
 (wire (pts (xy 195.58 72.39) (xy 198.12 72.39)) (stroke (width 0) (type default)))
 (global_label "GND" (shape passive) (at 198.12 72.39 0) (fields_autoplaced) (effects (font (size 1.27 1.27)) (justify left))
  (property "Intersheetrefs" "${INTERSHEET_REFS}" (at 198.12 72.39 0) (effects (font (size 1.27 1.27)) hide)))
 (text "NOTES\nJP5: cut to isolate TPM / ATECC / RTC supply; I2C/SPI1 still back-power them through ESD diodes\nU11: NC 6/29/30 must float; GPIO 3/4/7 have internal pull-ups; NO test points on TPM nets\nC70: pin 1\nC71: pin 14\nC72: pin 22\nR60: pin 10 pull-up (TCG compatibility)\nR61: datasheet Fig 7: GPIO18 boots pulled down\nR63: hold TPM in reset until the gpio-hog releases it\nU12: I2C 0x36 (TrustFLEX)\nU13: I2C 0x52. App Manual: CLKOUT 32.768 kHz ON by default -> disable in EEPROM (FD=111); backup mode LSM (BSM=11) because VBACKUP ~3.05 V is close to VDD (DSM not recommended, sec 4.2.2)\nR64: EVI must not float: tie to VSS through a resistor (App Manual sec 7.1)\nC76: RTC backup (user decision 2026-09-27: supercap, GPS re-syncs after ~2 days off). Internal trickle path has a Schottky (0.25 V) -> charges to ~3.05 V, below the 3.3 V rating\nC77: VBACKUP decoupling close to the RTC (App Manual sec 7.3)" (at 15 93.1 0) (effects (font (size 1.27 1.27)) (justify left top))))
